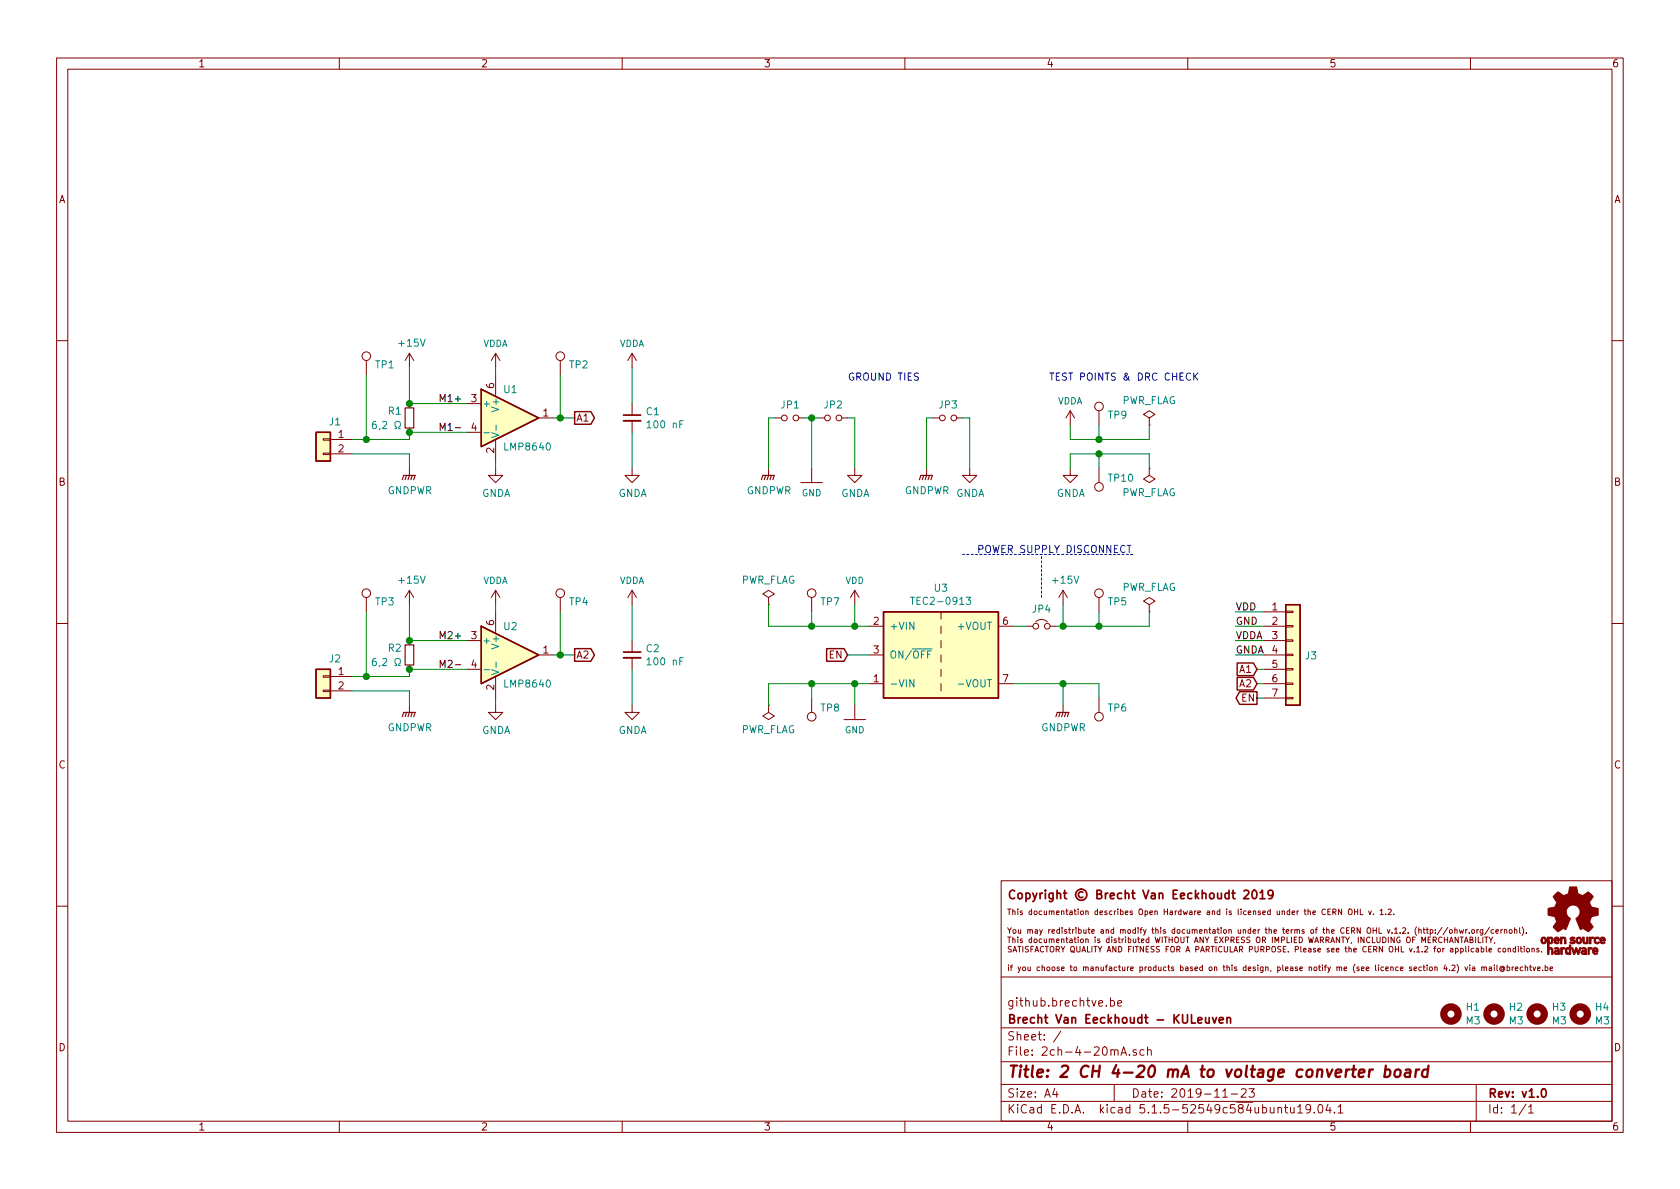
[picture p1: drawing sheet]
EESchema Schematic File Version 4
EELAYER 30 0
EELAYER END
$Descr A4 11693 8268
encoding utf-8
Sheet 1 1
Title "2 CH 4-20 mA to voltage converter board"
Date "2019-11-23"
Rev "v1.0"
Comp "Brecht Van Eeckhoudt - KULeuven"
Comment1 "github.brechtve.be"
Comment2 ""
Comment3 ""
Comment4 ""
$EndDescr
$Comp
L Amplifier_Current:LMP8640 U1
U 1 1
P 3550 2900
F 0 "U1" H 3500 3100 50  0000 L CNN
F 1 "LMP8640" H 3500 2700 50  0000 L CNN
F 2 "Package_TO_SOT_SMD:SOT-23-6_Handsoldering" H 3700 2800 50  0001 L CNN
F 3 "http://www.ti.com/lit/ds/symlink/lmp8640.pdf" H 3550 2905 50  0001 C CNN
	1    3550 2900
	1    0    0    -1  
$EndComp
$Comp
L Device:R_Small R1
U 1 1
P 2850 2900
F 0 "R1" H 2800 2950 50  0000 R CNN
F 1 "6,2 Ω" H 2800 2850 50  0000 R CNN
F 2 "Resistor_SMD:R_0805_2012Metric_Pad1.15x1.40mm_HandSolder" H 2850 2900 50  0001 C CNN
F 3 "~" H 2850 2900 50  0001 C CNN
	1    2850 2900
	1    0    0    -1  
$EndComp
Wire Wire Line
	3450 3250 3450 3200
$Comp
L power:GNDA #PWR0102
U 1 1
P 3450 3250
F 0 "#PWR0102" H 3450 3000 50  0001 C CNN
F 1 "GNDA" H 3455 3077 50  0000 C CNN
F 2 "" H 3450 3250 50  0001 C CNN
F 3 "" H 3450 3250 50  0001 C CNN
	1    3450 3250
	1    0    0    -1  
$EndComp
Wire Wire Line
	3450 2600 3450 2550
Wire Wire Line
	3250 2800 2850 2800
Wire Wire Line
	3250 3000 2850 3000
Wire Wire Line
	2850 3150 2850 3250
Wire Wire Line
	2450 3050 2550 3050
Wire Wire Line
	2850 3050 2850 3000
Connection ~ 2850 3000
Wire Wire Line
	2850 2800 2850 2550
Connection ~ 2850 2800
Text GLabel 4000 2900 2    50   Output ~ 0
A1
Wire Wire Line
	3850 2900 3900 2900
$Comp
L SparkFun-PowerSymbols:VDDA #M0102
U 1 1
P 3450 2550
F 0 "#M0102" H 3500 2550 45  0001 L BNN
F 1 "VDDA" H 3450 2720 45  0000 C CNN
F 2 "XXX-00000" H 3450 2731 60  0001 C CNN
F 3 "" H 3450 2550 60  0001 C CNN
	1    3450 2550
	1    0    0    -1  
$EndComp
$Comp
L SparkFun-PowerSymbols:VDDA #M0103
U 1 1
P 4400 2550
F 0 "#M0103" H 4450 2550 45  0001 L BNN
F 1 "VDDA" H 4400 2720 45  0000 C CNN
F 2 "XXX-00000" H 4400 2731 60  0001 C CNN
F 3 "" H 4400 2550 60  0001 C CNN
	1    4400 2550
	1    0    0    -1  
$EndComp
$Comp
L power:GNDA #PWR0103
U 1 1
P 4400 3250
F 0 "#PWR0103" H 4400 3000 50  0001 C CNN
F 1 "GNDA" H 4405 3077 50  0000 C CNN
F 2 "" H 4400 3250 50  0001 C CNN
F 3 "" H 4400 3250 50  0001 C CNN
	1    4400 3250
	1    0    0    -1  
$EndComp
$Comp
L Device:C_Small C1
U 1 1
P 4400 2900
F 0 "C1" H 4492 2946 50  0000 L CNN
F 1 "100 nF" H 4492 2855 50  0000 L CNN
F 2 "Capacitor_SMD:C_0805_2012Metric_Pad1.15x1.40mm_HandSolder" H 4400 2900 50  0001 C CNN
F 3 "~" H 4400 2900 50  0001 C CNN
	1    4400 2900
	1    0    0    -1  
$EndComp
$Comp
L SparkFun-PowerSymbols:GND #GND0102
U 1 1
P 5650 3250
F 0 "#GND0102" H 5700 3200 45  0001 L BNN
F 1 "GND" H 5650 3080 45  0000 C CNN
F 2 "" H 5650 3150 60  0001 C CNN
F 3 "" H 5650 3150 60  0001 C CNN
	1    5650 3250
	1    0    0    -1  
$EndComp
$Comp
L power:GNDA #PWR0104
U 1 1
P 5950 3250
F 0 "#PWR0104" H 5950 3000 50  0001 C CNN
F 1 "GNDA" H 5955 3077 50  0000 C CNN
F 2 "" H 5950 3250 50  0001 C CNN
F 3 "" H 5950 3250 50  0001 C CNN
	1    5950 3250
	1    0    0    -1  
$EndComp
Wire Wire Line
	5900 2900 5950 2900
Wire Wire Line
	5950 2900 5950 3250
Wire Wire Line
	5700 2900 5650 2900
Wire Wire Line
	5650 2900 5650 3250
Text GLabel 8750 4650 0    50   Input ~ 0
A1
Text GLabel 8750 4750 0    50   Input ~ 0
A2
$Comp
L Amplifier_Current:LMP8640 U2
U 1 1
P 3550 4550
F 0 "U2" H 3500 4750 50  0000 L CNN
F 1 "LMP8640" H 3500 4350 50  0000 L CNN
F 2 "Package_TO_SOT_SMD:SOT-23-6_Handsoldering" H 3700 4450 50  0001 L CNN
F 3 "http://www.ti.com/lit/ds/symlink/lmp8640.pdf" H 3550 4555 50  0001 C CNN
	1    3550 4550
	1    0    0    -1  
$EndComp
$Comp
L Device:R_Small R2
U 1 1
P 2850 4550
F 0 "R2" H 2800 4600 50  0000 R CNN
F 1 "6,2 Ω" H 2800 4500 50  0000 R CNN
F 2 "Resistor_SMD:R_0805_2012Metric_Pad1.15x1.40mm_HandSolder" H 2850 4550 50  0001 C CNN
F 3 "~" H 2850 4550 50  0001 C CNN
	1    2850 4550
	1    0    0    -1  
$EndComp
$Comp
L Connector_Generic:Conn_01x02 J2
U 1 1
P 2250 4700
F 0 "J2" H 2168 4825 50  0000 C CNN
F 1 "Conn_01x02" H 2168 4826 50  0001 C CNN
F 2 "Connector_Phoenix_PTSA_extra:PhoenixContact_PTSA_1,5_2-G-3,5_1x02_P3.50mm_Angled" H 2250 4700 50  0001 C CNN
F 3 "~" H 2250 4700 50  0001 C CNN
	1    2250 4700
	-1   0    0    -1  
$EndComp
Wire Wire Line
	3450 4900 3450 4850
$Comp
L power:GNDA #PWR0105
U 1 1
P 3450 4900
F 0 "#PWR0105" H 3450 4650 50  0001 C CNN
F 1 "GNDA" H 3455 4727 50  0000 C CNN
F 2 "" H 3450 4900 50  0001 C CNN
F 3 "" H 3450 4900 50  0001 C CNN
	1    3450 4900
	1    0    0    -1  
$EndComp
Wire Wire Line
	3450 4250 3450 4200
Wire Wire Line
	3250 4450 2850 4450
Wire Wire Line
	3250 4650 2850 4650
Wire Wire Line
	2450 4800 2850 4800
Wire Wire Line
	2850 4800 2850 4900
Wire Wire Line
	2450 4700 2550 4700
Wire Wire Line
	2850 4700 2850 4650
Connection ~ 2850 4650
Wire Wire Line
	2850 4450 2850 4200
Connection ~ 2850 4450
Text GLabel 4000 4550 2    50   Output ~ 0
A2
Wire Wire Line
	3850 4550 3900 4550
$Comp
L SparkFun-PowerSymbols:VDDA #M0104
U 1 1
P 3450 4200
F 0 "#M0104" H 3500 4200 45  0001 L BNN
F 1 "VDDA" H 3450 4370 45  0000 C CNN
F 2 "XXX-00000" H 3450 4381 60  0001 C CNN
F 3 "" H 3450 4200 60  0001 C CNN
	1    3450 4200
	1    0    0    -1  
$EndComp
$Comp
L SparkFun-PowerSymbols:VDDA #M0105
U 1 1
P 4400 4200
F 0 "#M0105" H 4450 4200 45  0001 L BNN
F 1 "VDDA" H 4400 4370 45  0000 C CNN
F 2 "XXX-00000" H 4400 4381 60  0001 C CNN
F 3 "" H 4400 4200 60  0001 C CNN
	1    4400 4200
	1    0    0    -1  
$EndComp
$Comp
L power:GNDA #PWR0106
U 1 1
P 4400 4900
F 0 "#PWR0106" H 4400 4650 50  0001 C CNN
F 1 "GNDA" H 4405 4727 50  0000 C CNN
F 2 "" H 4400 4900 50  0001 C CNN
F 3 "" H 4400 4900 50  0001 C CNN
	1    4400 4900
	1    0    0    -1  
$EndComp
$Comp
L Device:C_Small C2
U 1 1
P 4400 4550
F 0 "C2" H 4492 4596 50  0000 L CNN
F 1 "100 nF" H 4492 4505 50  0000 L CNN
F 2 "Capacitor_SMD:C_0805_2012Metric_Pad1.15x1.40mm_HandSolder" H 4400 4550 50  0001 C CNN
F 3 "~" H 4400 4550 50  0001 C CNN
	1    4400 4550
	1    0    0    -1  
$EndComp
Wire Wire Line
	4400 4200 4400 4450
Wire Wire Line
	4400 4650 4400 4900
$Comp
L Device:Jumper_NO_Small JP2
U 1 1
P 5800 2900
F 0 "JP2" H 5800 2993 50  0000 C CNN
F 1 "Jumper_NO_Small" H 5800 2994 50  0001 C CNN
F 2 "Connector_PinHeader_2.54mm:PinHeader_1x02_P2.54mm_Vertical" H 5800 2900 50  0001 C CNN
F 3 "~" H 5800 2900 50  0001 C CNN
	1    5800 2900
	1    0    0    -1  
$EndComp
$Comp
L Connector:TestPoint TP5
U 1 1
P 7650 4250
F 0 "TP5" H 7708 4322 50  0000 L CNN
F 1 "TestPoint" H 7708 4277 50  0001 L CNN
F 2 "TestPoint:TestPoint_THTPad_D2.0mm_Drill1.0mm" H 7850 4250 50  0001 C CNN
F 3 "~" H 7850 4250 50  0001 C CNN
	1    7650 4250
	1    0    0    -1  
$EndComp
$Comp
L Converter_DCDC_extra:TEC2-0913 U3
U 1 1
P 6550 4550
F 0 "U3" H 6550 5017 50  0000 C CNN
F 1 "TEC2-0913" H 6550 4926 50  0000 C CNN
F 2 "Package_SIP_extra:SIP-8 TEC2-0913" H 6550 4550 50  0001 C CNN
F 3 "" H 6550 4550 50  0001 C CNN
	1    6550 4550
	1    0    0    -1  
$EndComp
$Comp
L SparkFun-PowerSymbols:GND #GND0104
U 1 1
P 5950 4900
F 0 "#GND0104" H 6000 4850 45  0001 L BNN
F 1 "GND" H 5950 4730 45  0000 C CNN
F 2 "" H 5950 4800 60  0001 C CNN
F 3 "" H 5950 4800 60  0001 C CNN
	1    5950 4900
	1    0    0    -1  
$EndComp
Wire Wire Line
	7050 4750 7400 4750
Wire Wire Line
	7400 4750 7400 4900
Wire Wire Line
	7400 4350 7400 4200
Wire Wire Line
	6050 4350 5950 4350
Wire Wire Line
	5950 4350 5950 4200
Wire Wire Line
	6050 4750 5950 4750
Wire Wire Line
	5950 4750 5950 4900
Text GLabel 8750 4850 0    50   Output ~ 0
EN
$Comp
L Connector:TestPoint TP6
U 1 1
P 7650 4850
F 0 "TP6" H 7592 4922 50  0000 R CNN
F 1 "TestPoint" H 7592 4967 50  0001 R CNN
F 2 "TestPoint:TestPoint_THTPad_D2.0mm_Drill1.0mm" H 7850 4850 50  0001 C CNN
F 3 "~" H 7850 4850 50  0001 C CNN
	1    7650 4850
	-1   0    0    1   
$EndComp
Wire Wire Line
	7650 4250 7650 4350
Wire Wire Line
	7650 4350 7400 4350
Wire Wire Line
	7650 4850 7650 4750
Wire Wire Line
	7650 4750 7400 4750
Connection ~ 7400 4750
Text Notes 5900 2650 0    50   ~ 0
GROUND TIES
$Comp
L Connector_Generic:Conn_01x02 J1
U 1 1
P 2250 3050
F 0 "J1" H 2168 3175 50  0000 C CNN
F 1 "Conn_01x02" H 2168 3176 50  0001 C CNN
F 2 "Connector_Phoenix_PTSA_extra:PhoenixContact_PTSA_1,5_2-G-3,5_1x02_P3.50mm_Angled" H 2250 3050 50  0001 C CNN
F 3 "~" H 2250 3050 50  0001 C CNN
	1    2250 3050
	-1   0    0    -1  
$EndComp
$Comp
L Connector:TestPoint TP7
U 1 1
P 5650 4250
F 0 "TP7" H 5708 4322 50  0000 L CNN
F 1 "TestPoint" H 5708 4277 50  0001 L CNN
F 2 "TestPoint:TestPoint_THTPad_D2.0mm_Drill1.0mm" H 5850 4250 50  0001 C CNN
F 3 "~" H 5850 4250 50  0001 C CNN
	1    5650 4250
	1    0    0    -1  
$EndComp
$Comp
L Connector:TestPoint TP8
U 1 1
P 5650 4850
F 0 "TP8" H 5592 4922 50  0000 R CNN
F 1 "TestPoint" H 5592 4967 50  0001 R CNN
F 2 "TestPoint:TestPoint_THTPad_D2.0mm_Drill1.0mm" H 5850 4850 50  0001 C CNN
F 3 "~" H 5850 4850 50  0001 C CNN
	1    5650 4850
	-1   0    0    1   
$EndComp
Wire Wire Line
	2550 2600 2550 3050
Connection ~ 2550 3050
Wire Wire Line
	2550 3050 2850 3050
Wire Wire Line
	2450 3150 2850 3150
$Comp
L Connector:TestPoint TP1
U 1 1
P 2550 2600
F 0 "TP1" H 2608 2672 50  0000 L CNN
F 1 "TestPoint" H 2608 2627 50  0001 L CNN
F 2 "TestPoint:TestPoint_THTPad_D2.0mm_Drill1.0mm" H 2750 2600 50  0001 C CNN
F 3 "~" H 2750 2600 50  0001 C CNN
	1    2550 2600
	1    0    0    -1  
$EndComp
$Comp
L Connector:TestPoint TP3
U 1 1
P 2550 4250
F 0 "TP3" H 2608 4322 50  0000 L CNN
F 1 "TestPoint" H 2608 4277 50  0001 L CNN
F 2 "TestPoint:TestPoint_THTPad_D2.0mm_Drill1.0mm" H 2750 4250 50  0001 C CNN
F 3 "~" H 2750 4250 50  0001 C CNN
	1    2550 4250
	1    0    0    -1  
$EndComp
Wire Wire Line
	2550 4250 2550 4700
Connection ~ 2550 4700
Wire Wire Line
	2550 4700 2850 4700
Wire Wire Line
	5950 4350 5650 4350
Wire Wire Line
	5650 4350 5650 4250
Connection ~ 5950 4350
Wire Wire Line
	5950 4750 5650 4750
Wire Wire Line
	5650 4750 5650 4850
Connection ~ 5950 4750
$Comp
L Connector:TestPoint TP2
U 1 1
P 3900 2600
F 0 "TP2" H 3958 2672 50  0000 L CNN
F 1 "TestPoint" H 3958 2627 50  0001 L CNN
F 2 "TestPoint:TestPoint_THTPad_D2.0mm_Drill1.0mm" H 4100 2600 50  0001 C CNN
F 3 "~" H 4100 2600 50  0001 C CNN
	1    3900 2600
	1    0    0    -1  
$EndComp
Wire Wire Line
	3900 2600 3900 2900
Connection ~ 3900 2900
Wire Wire Line
	3900 2900 4000 2900
$Comp
L Connector:TestPoint TP4
U 1 1
P 3900 4250
F 0 "TP4" H 3958 4322 50  0000 L CNN
F 1 "TestPoint" H 3958 4277 50  0001 L CNN
F 2 "TestPoint:TestPoint_THTPad_D2.0mm_Drill1.0mm" H 4100 4250 50  0001 C CNN
F 3 "~" H 4100 4250 50  0001 C CNN
	1    3900 4250
	1    0    0    -1  
$EndComp
Wire Wire Line
	3900 4250 3900 4550
Connection ~ 3900 4550
Wire Wire Line
	3900 4550 4000 4550
$Comp
L power:PWR_FLAG #FLG0101
U 1 1
P 8000 2950
F 0 "#FLG0101" H 8000 3025 50  0001 C CNN
F 1 "PWR_FLAG" H 8000 3123 50  0000 C CNN
F 2 "" H 8000 2950 50  0001 C CNN
F 3 "~" H 8000 2950 50  0001 C CNN
	1    8000 2950
	1    0    0    -1  
$EndComp
$Comp
L power:PWR_FLAG #FLG0102
U 1 1
P 8000 3250
F 0 "#FLG0102" H 8000 3325 50  0001 C CNN
F 1 "PWR_FLAG" H 8000 3423 50  0000 C CNN
F 2 "" H 8000 3250 50  0001 C CNN
F 3 "~" H 8000 3250 50  0001 C CNN
	1    8000 3250
	-1   0    0    1   
$EndComp
Wire Wire Line
	5900 4550 6050 4550
Text GLabel 5900 4550 0    50   Input ~ 0
EN
$Comp
L Connector_Generic:Conn_01x07 J3
U 1 1
P 9000 4550
F 0 "J3" H 9080 4546 50  0000 L CNN
F 1 "Conn_01x07" H 9080 4501 50  0001 L CNN
F 2 "Connector_PinHeader_2.54mm:PinHeader_1x07_P2.54mm_Vertical" H 9000 4550 50  0001 C CNN
F 3 "~" H 9000 4550 50  0001 C CNN
	1    9000 4550
	1    0    0    -1  
$EndComp
Text Label 8600 4250 0    50   ~ 0
VDD
Wire Wire Line
	8800 4250 8600 4250
Wire Wire Line
	8800 4350 8600 4350
Wire Wire Line
	8800 4450 8600 4450
Wire Wire Line
	8800 4550 8600 4550
Wire Wire Line
	8800 4650 8750 4650
Wire Wire Line
	8800 4750 8750 4750
Wire Wire Line
	8800 4850 8750 4850
Text Label 8600 4350 0    50   ~ 0
GND
Text Label 8600 4450 0    50   ~ 0
VDDA
Text Label 8600 4550 0    50   ~ 0
GNDA
$Comp
L power:+15V #PWR0101
U 1 1
P 2850 4200
F 0 "#PWR0101" H 2850 4050 50  0001 C CNN
F 1 "+15V" H 2865 4373 50  0000 C CNN
F 2 "" H 2850 4200 50  0001 C CNN
F 3 "" H 2850 4200 50  0001 C CNN
	1    2850 4200
	1    0    0    -1  
$EndComp
$Comp
L power:+15V #PWR0107
U 1 1
P 2850 2550
F 0 "#PWR0107" H 2850 2400 50  0001 C CNN
F 1 "+15V" H 2865 2723 50  0000 C CNN
F 2 "" H 2850 2550 50  0001 C CNN
F 3 "" H 2850 2550 50  0001 C CNN
	1    2850 2550
	1    0    0    -1  
$EndComp
$Comp
L power:+15V #PWR0108
U 1 1
P 7400 4200
F 0 "#PWR0108" H 7400 4050 50  0001 C CNN
F 1 "+15V" H 7415 4373 50  0000 C CNN
F 2 "" H 7400 4200 50  0001 C CNN
F 3 "" H 7400 4200 50  0001 C CNN
	1    7400 4200
	1    0    0    -1  
$EndComp
$Comp
L SparkFun-PowerSymbols:VDD #SUPPLY0101
U 1 1
P 5950 4200
F 0 "#SUPPLY0101" H 6000 4200 45  0001 L BNN
F 1 "VDD" H 5950 4370 45  0000 C CNN
F 2 "XXX-00000" H 5950 4381 60  0001 C CNN
F 3 "" H 5950 4200 60  0001 C CNN
	1    5950 4200
	1    0    0    -1  
$EndComp
$Comp
L power:GNDPWR #PWR0109
U 1 1
P 5350 3250
F 0 "#PWR0109" H 5350 3050 50  0001 C CNN
F 1 "GNDPWR" H 5354 3096 50  0000 C CNN
F 2 "" H 5350 3200 50  0001 C CNN
F 3 "" H 5350 3200 50  0001 C CNN
	1    5350 3250
	1    0    0    -1  
$EndComp
$Comp
L power:GNDPWR #PWR0110
U 1 1
P 2850 3250
F 0 "#PWR0110" H 2850 3050 50  0001 C CNN
F 1 "GNDPWR" H 2854 3096 50  0000 C CNN
F 2 "" H 2850 3200 50  0001 C CNN
F 3 "" H 2850 3200 50  0001 C CNN
	1    2850 3250
	1    0    0    -1  
$EndComp
$Comp
L power:GNDPWR #PWR0111
U 1 1
P 2850 4900
F 0 "#PWR0111" H 2850 4700 50  0001 C CNN
F 1 "GNDPWR" H 2854 4746 50  0000 C CNN
F 2 "" H 2850 4850 50  0001 C CNN
F 3 "" H 2850 4850 50  0001 C CNN
	1    2850 4900
	1    0    0    -1  
$EndComp
$Comp
L power:GNDPWR #PWR0112
U 1 1
P 7400 4900
F 0 "#PWR0112" H 7400 4700 50  0001 C CNN
F 1 "GNDPWR" H 7404 4746 50  0000 C CNN
F 2 "" H 7400 4850 50  0001 C CNN
F 3 "" H 7400 4850 50  0001 C CNN
	1    7400 4900
	1    0    0    -1  
$EndComp
$Comp
L Device:Jumper_NO_Small JP1
U 1 1
P 5500 2900
F 0 "JP1" H 5500 2993 50  0000 C CNN
F 1 "Jumper_NO_Small" H 5500 2994 50  0001 C CNN
F 2 "Connector_PinHeader_2.54mm:PinHeader_1x02_P2.54mm_Vertical" H 5500 2900 50  0001 C CNN
F 3 "~" H 5500 2900 50  0001 C CNN
	1    5500 2900
	1    0    0    -1  
$EndComp
Wire Wire Line
	5350 3250 5350 2900
Wire Wire Line
	5350 2900 5400 2900
Wire Wire Line
	5600 2900 5650 2900
Connection ~ 5650 2900
$Comp
L Connector:TestPoint TP9
U 1 1
P 7650 2950
F 0 "TP9" H 7708 3022 50  0000 L CNN
F 1 "TestPoint" H 7708 2977 50  0001 L CNN
F 2 "TestPoint:TestPoint_THTPad_D2.0mm_Drill1.0mm" H 7850 2950 50  0001 C CNN
F 3 "~" H 7850 2950 50  0001 C CNN
	1    7650 2950
	1    0    0    -1  
$EndComp
$Comp
L Connector:TestPoint TP10
U 1 1
P 7650 3250
F 0 "TP10" H 7592 3322 50  0000 R CNN
F 1 "TestPoint" H 7592 3367 50  0001 R CNN
F 2 "TestPoint:TestPoint_THTPad_D2.0mm_Drill1.0mm" H 7850 3250 50  0001 C CNN
F 3 "~" H 7850 3250 50  0001 C CNN
	1    7650 3250
	-1   0    0    1   
$EndComp
$Comp
L SparkFun-PowerSymbols:VDDA #M0101
U 1 1
P 7450 2950
F 0 "#M0101" H 7500 2950 45  0001 L BNN
F 1 "VDDA" H 7450 3120 45  0000 C CNN
F 2 "XXX-00000" H 7450 3131 60  0001 C CNN
F 3 "" H 7450 2950 60  0001 C CNN
	1    7450 2950
	1    0    0    -1  
$EndComp
$Comp
L power:GNDA #PWR0113
U 1 1
P 7450 3250
F 0 "#PWR0113" H 7450 3000 50  0001 C CNN
F 1 "GNDA" H 7455 3077 50  0000 C CNN
F 2 "" H 7450 3250 50  0001 C CNN
F 3 "" H 7450 3250 50  0001 C CNN
	1    7450 3250
	1    0    0    -1  
$EndComp
Wire Wire Line
	4400 3000 4400 3250
Wire Wire Line
	4400 2550 4400 2800
Wire Wire Line
	8000 2950 8000 3050
Wire Wire Line
	8000 3050 7650 3050
Wire Wire Line
	7450 3050 7450 2950
Wire Wire Line
	7650 2950 7650 3050
Connection ~ 7650 3050
Wire Wire Line
	7650 3050 7450 3050
Wire Wire Line
	7450 3250 7450 3150
Wire Wire Line
	7450 3150 7650 3150
Wire Wire Line
	8000 3150 8000 3250
Wire Wire Line
	7650 3250 7650 3150
Connection ~ 7650 3150
Wire Wire Line
	7650 3150 8000 3150
Text Notes 7300 2650 0    50   ~ 0
TEST POINTS & DRC CHECK
$Comp
L power:PWR_FLAG #FLG0103
U 1 1
P 5350 4200
F 0 "#FLG0103" H 5350 4275 50  0001 C CNN
F 1 "PWR_FLAG" H 5350 4373 50  0000 C CNN
F 2 "" H 5350 4200 50  0001 C CNN
F 3 "~" H 5350 4200 50  0001 C CNN
	1    5350 4200
	1    0    0    -1  
$EndComp
$Comp
L power:PWR_FLAG #FLG0104
U 1 1
P 5350 4900
F 0 "#FLG0104" H 5350 4975 50  0001 C CNN
F 1 "PWR_FLAG" H 5350 5073 50  0000 C CNN
F 2 "" H 5350 4900 50  0001 C CNN
F 3 "~" H 5350 4900 50  0001 C CNN
	1    5350 4900
	-1   0    0    1   
$EndComp
Wire Wire Line
	5650 4350 5350 4350
Wire Wire Line
	5350 4350 5350 4200
Connection ~ 5650 4350
Wire Wire Line
	5650 4750 5350 4750
Wire Wire Line
	5350 4750 5350 4900
Connection ~ 5650 4750
Text Label 3050 2800 0    50   ~ 0
M1+
Text Label 3050 3000 0    50   ~ 0
M1-
Text Label 3050 4450 0    50   ~ 0
M2+
Text Label 3050 4650 0    50   ~ 0
M2-
$Comp
L Mechanical:MountingHole H1
U 1 1
P 10100 7050
F 0 "H1" H 10200 7100 50  0000 L CNN
F 1 "M3" H 10200 7005 50  0000 L CNN
F 2 "MountingHole:MountingHole_3.2mm_M3" H 10100 7050 50  0001 C CNN
F 3 "~" H 10100 7050 50  0001 C CNN
	1    10100 7050
	1    0    0    -1  
$EndComp
$Comp
L Mechanical:MountingHole H2
U 1 1
P 10400 7050
F 0 "H2" H 10500 7100 50  0000 L CNN
F 1 "M3" H 10500 7005 50  0000 L CNN
F 2 "MountingHole:MountingHole_3.2mm_M3" H 10400 7050 50  0001 C CNN
F 3 "~" H 10400 7050 50  0001 C CNN
	1    10400 7050
	1    0    0    -1  
$EndComp
$Comp
L Mechanical:MountingHole H3
U 1 1
P 10700 7050
F 0 "H3" H 10800 7100 50  0000 L CNN
F 1 "M3" H 10800 7005 50  0000 L CNN
F 2 "MountingHole:MountingHole_3.2mm_M3" H 10700 7050 50  0001 C CNN
F 3 "~" H 10700 7050 50  0001 C CNN
	1    10700 7050
	1    0    0    -1  
$EndComp
$Comp
L Mechanical:MountingHole H4
U 1 1
P 11000 7050
F 0 "H4" H 11100 7100 50  0000 L CNN
F 1 "M3" H 11100 7005 50  0000 L CNN
F 2 "MountingHole:MountingHole_3.2mm_M3" H 11000 7050 50  0001 C CNN
F 3 "~" H 11000 7050 50  0001 C CNN
	1    11000 7050
	1    0    0    -1  
$EndComp
$Comp
L power:GNDPWR #PWR0114
U 1 1
P 6450 3250
F 0 "#PWR0114" H 6450 3050 50  0001 C CNN
F 1 "GNDPWR" H 6454 3096 50  0000 C CNN
F 2 "" H 6450 3200 50  0001 C CNN
F 3 "" H 6450 3200 50  0001 C CNN
	1    6450 3250
	1    0    0    -1  
$EndComp
$Comp
L power:GNDA #PWR0115
U 1 1
P 6750 3250
F 0 "#PWR0115" H 6750 3000 50  0001 C CNN
F 1 "GNDA" H 6755 3077 50  0000 C CNN
F 2 "" H 6750 3250 50  0001 C CNN
F 3 "" H 6750 3250 50  0001 C CNN
	1    6750 3250
	1    0    0    -1  
$EndComp
$Comp
L Device:Jumper_NO_Small JP3
U 1 1
P 6600 2900
F 0 "JP3" H 6600 2993 50  0000 C CNN
F 1 "Jumper_NO_Small" H 6600 2994 50  0001 C CNN
F 2 "Connector_PinHeader_2.54mm:PinHeader_1x02_P2.54mm_Vertical" H 6600 2900 50  0001 C CNN
F 3 "~" H 6600 2900 50  0001 C CNN
	1    6600 2900
	1    0    0    -1  
$EndComp
Wire Wire Line
	6750 3250 6750 2900
Wire Wire Line
	6750 2900 6700 2900
Wire Wire Line
	6450 3250 6450 2900
Wire Wire Line
	6450 2900 6500 2900
$Comp
L Device:Jumper_NC_Small JP4
U 1 1
P 7250 4350
F 0 "JP4" H 7250 4471 50  0000 C CNN
F 1 "Jumper_NC_Small" H 7250 4471 50  0001 C CNN
F 2 "Connector_PinHeader_2.54mm:PinHeader_1x02_P2.54mm_Vertical" H 7250 4350 50  0001 C CNN
F 3 "~" H 7250 4350 50  0001 C CNN
	1    7250 4350
	1    0    0    -1  
$EndComp
Wire Wire Line
	7400 4350 7350 4350
Connection ~ 7400 4350
Wire Wire Line
	7150 4350 7050 4350
Text Notes 6800 3850 0    50   ~ 0
POWER SUPPLY DISCONNECT
Wire Notes Line
	6700 3850 7900 3850
Wire Notes Line
	7250 4150 7250 3850
$Comp
L power:PWR_FLAG #FLG0105
U 1 1
P 8000 4250
F 0 "#FLG0105" H 8000 4325 50  0001 C CNN
F 1 "PWR_FLAG" H 8000 4423 50  0000 C CNN
F 2 "" H 8000 4250 50  0001 C CNN
F 3 "~" H 8000 4250 50  0001 C CNN
	1    8000 4250
	1    0    0    -1  
$EndComp
Wire Wire Line
	8000 4250 8000 4350
Wire Wire Line
	8000 4350 7650 4350
Connection ~ 7650 4350
$Comp
L BrechtVE_Aesthetics:Symbol_OSHW-Logo_11.4x12mm G1
U 1 1
P 10950 6400
F 0 "G1" H 10950 6225 60  0001 C CNN
F 1 "OSHW-EEVBLOG-SPFMDBC-10mm" H 10950 6575 60  0001 C CNN
F 2 "BrechtVE_Aesthetics:OSHW-Logo_5.7x6mm_SolderMask" H 10950 6400 50  0001 C CNN
F 3 "" H 10950 6400 50  0001 C CNN
	1    10950 6400
	1    0    0    -1  
$EndComp
$EndSCHEMATC
